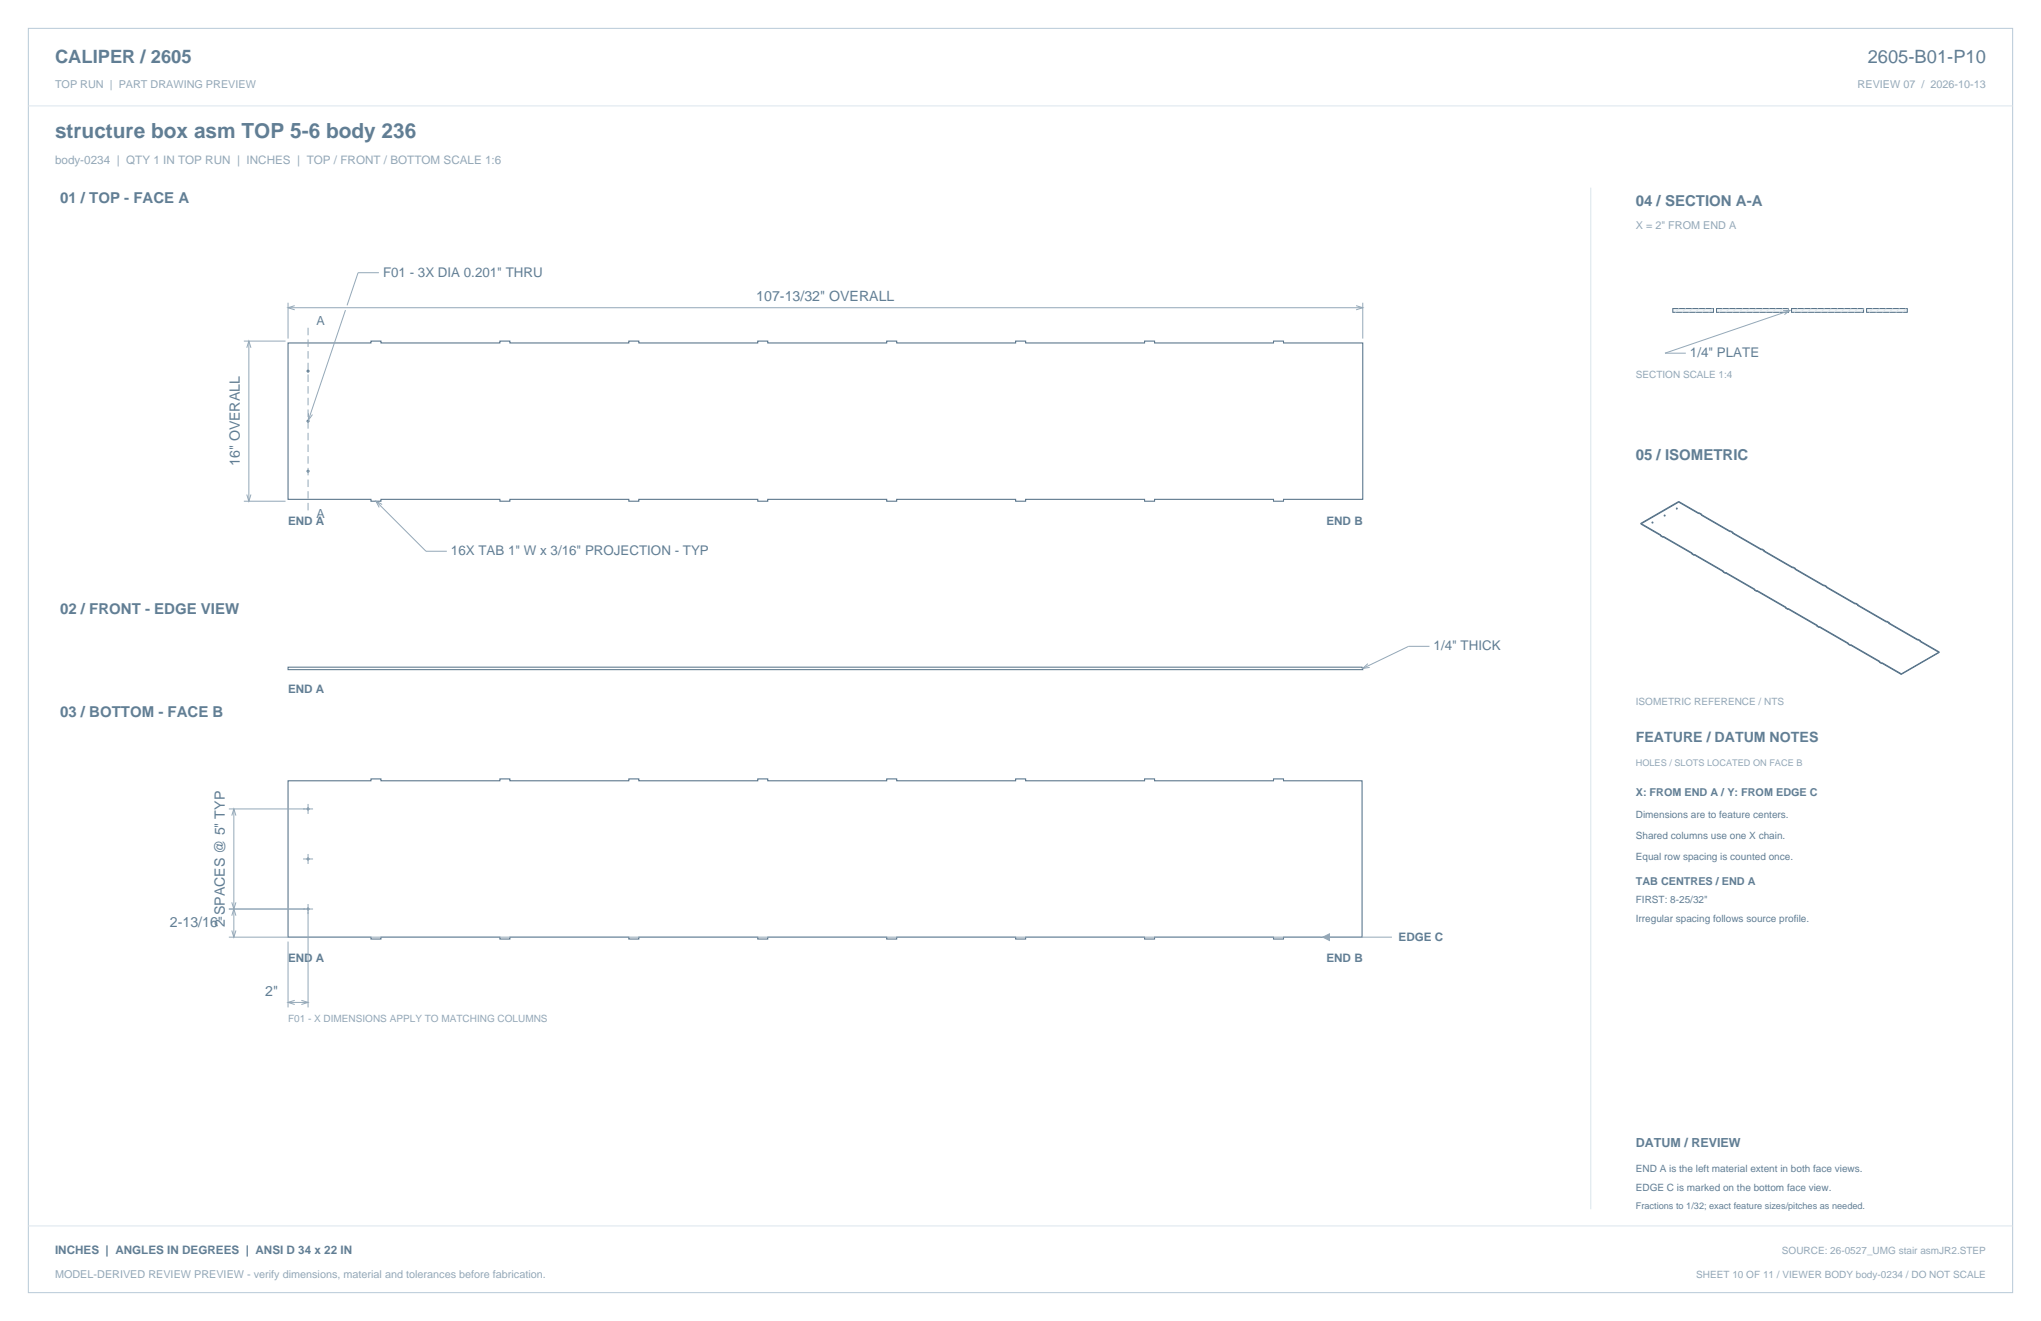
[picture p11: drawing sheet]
<svg xmlns="http://www.w3.org/2000/svg" width="864mm" height="559mm" viewBox="0 0 864 559" stroke-linecap="round" stroke-linejoin="round" font-family="sans-serif">
<path d="M12 12h839.6v534.8h-839.6z" fill="none" stroke="#b8cad8" stroke-width=".42"/>
<path d="M12 44.8h839.6M673.1 79.4v432.1" fill="none" stroke="#dbe5ed" stroke-width=".42"/>
<g fill="none" stroke="#536f85" stroke-width=".44">
<path d="M121.9 145.1h35.1v-.8h4.2v.8h50.3v-.8h4.2v.8h50.4v-.8h4.2v.8h50.3v-.8h4.3v.8h50.3v-.8h4.2v.8h50.3v-.8h4.3v.8h50.3v-.8h4.2v.8h50.4v-.8h4.2v.8h33.5v66.1h-33.5v.8h-4.2v-.8h-50.4v.8h-4.2v-.8h-50.3v.8h-4.3v-.8h-50.3v.8h-4.2v-.8h-50.3v.8h-4.3v-.8h-50.3v.8h-4.2v-.8h-50.4v.8h-4.2v-.8h-50.3v.8h-4.2v-.8h-35.1zM121.9 330.3h35.1v-.8h4.2v.8h50.3v-.8h4.2v.8h50.4v-.8h4.2v.8h50.3v-.8h4.3v.8h50.3v-.8h4.2v.8h50.3v-.8h4.3v.8h50.3v-.8h4.2v.8h50.4v-.8h4.2v.8h33.2v66.1h-33.2v.8h-4.2v-.8h-50.4v.8h-4.2v-.8h-50.3v.8h-4.3v-.8h-50.3v.8h-4.2v-.8h-50.3v.8h-4.3v-.8h-50.3v.8h-4.2v-.8h-50.4v.8h-4.2v-.8h-50.3v.8h-4.2v-.8h-35.1z"/>
<circle cx="130.3" cy="157" r=".43"/>
<circle cx="130.3" cy="178.2" r=".43"/>
<circle cx="130.3" cy="199.3" r=".43"/>
<circle cx="130.3" cy="342.2" r=".43"/>
<circle cx="130.3" cy="363.4" r=".43"/>
<circle cx="130.3" cy="384.5" r=".43"/>
</g>
<g fill="none" stroke="#93a8b9" stroke-width=".42">
<path d="M160.3 115.4h-8.8l-4.6 13.8M121.9 128.1v15.1M121.9 130.2h454.7M124.7 129.3l-2.8 .9 2.8 .9M146.2 131.2l-15.7 46.5M573.8 129.3l2.8 .9-2.8 .9M576.6 128.1v15.1M103.2 144.3h17.6M104.4 147.1l.9-2.8 .9 2.8M105.3 144.3v67.7M130.5 174.8v2.9l1.7-2.3M103.2 212h17.6"/>
<path d="M104.4 209.2l.9 2.8 .9-2.8M159.1 212l21.1 21.2h8.9M161.7 213.4l-2.6-1.4 1.3 2.6M604.8 273.4h-8.8l-19.4 9.4M578.8 280.7l-2.2 2.1 2.9-.5M96.8 342.2h35.7M98.1 345l.8-2.8 .9 2.8M98.9 342.2v54.2M130.3 340.1v4.2M128.2 363.4h4.3M130.3 361.2v4.3M96.8 384.5h35.7"/>
<path d="M96.8 396.4h461.8M98.1 387.3l.8-2.8 .9 2.8M98.1 393.6l.8 2.8 .9-2.8M98.1 381.7l.8 2.8 .9-2.8M121.9 398.3v27.9M130.3 382.4v43.8M559.7 396.4h29.3M121.9 424h8.4M124.7 423.2l-2.8 .8 2.8 .9M127.5 423.2l2.8 .8-2.8 .9"/>
</g>
<path d="M130.3 138.6v78.7" fill="none" stroke="#93a8b9" stroke-width=".42" stroke-dasharray="3.2 1.8" stroke-linecap="butt"/>
<path d="M121.9 282.2h454.4l.3 1.1h-454.7z" fill="none" stroke="#536f85" stroke-width=".42"/>
<path d="M559.7 396.4l2.8-1.4v2.8z" fill="#93a8b9" stroke="#93a8b9" stroke-width=".42"/>
<path d="M707.8 130.5h17.2v1.6h-17.2z" fill-rule="evenodd" fill="#f2f6f9" stroke="#536f85" stroke-width=".42"/>
<path d="M710.5 130.5l-1.6 1.6M713.3 130.5l-1.6 1.6M716.1 130.5l-1.6 1.6M718.9 130.5l-1.6 1.6M721.7 130.5l-1.5 1.6M724.6 130.5l-1.6 1.6" fill="none" stroke="#dbe5ed" stroke-width=".42"/>
<path d="M726.3 130.5h30.5v1.6h-30.5z" fill-rule="evenodd" fill="#f2f6f9" stroke="#536f85" stroke-width=".42"/>
<path d="M728.9 130.5l-1.5 1.6M731.8 130.5l-1.6 1.6M734.6 130.5l-1.6 1.6M737.4 130.5l-1.6 1.6M740.2 130.5l-1.6 1.6M743.1 130.5l-1.6 1.6M745.9 130.5l-1.6 1.6M748.7 130.5l-1.6 1.6M751.5 130.5l-1.6 1.6M754.3 130.5l-1.5 1.6M756.8 130.5l-1.2 1.6" fill="none" stroke="#dbe5ed" stroke-width=".42"/>
<path d="M758.1 130.5h30.4v1.6h-30.4z" fill-rule="evenodd" fill="#f2f6f9" stroke="#536f85" stroke-width=".42"/>
<path d="M760.7 130.5l-1.6 1.6M763.5 130.5l-1.6 1.6M766.3 130.5l-1.5 1.6M769.2 130.5l-1.6 1.6M772 130.5l-1.6 1.6M774.8 130.5l-1.6 1.6M777.6 130.5l-1.6 1.6M780.5 130.5l-1.6 1.6M783.3 130.5l-1.6 1.6M786.1 130.5l-1.6 1.6M788.5 130.5l-1.2 1.6" fill="none" stroke="#dbe5ed" stroke-width=".42"/>
<path d="M789.8 130.5h17.2v1.6h-17.2z" fill-rule="evenodd" fill="#f2f6f9" stroke="#536f85" stroke-width=".42"/>
<path d="M792.4 130.5l-1.5 1.6M795.3 130.5l-1.6 1.6M798.1 130.5l-1.6 1.6M800.9 130.5l-1.6 1.6M803.7 130.5l-1.6 1.6M806.6 130.5l-1.6 1.6M12 518.6h839.6" fill="none" stroke="#dbe5ed" stroke-width=".42"/>
<path d="M754.5 131.4l2.9-.1-2.4 1.8M757.4 131.3l-52.9 18.1h8.8" fill="none" stroke="#93a8b9" stroke-width=".42"/>
<g fill="none" stroke="#536f85" stroke-width=".42">
<path d="M704.2 218.2l.2 .1M704.2 217.9l.2 .1M704.2 217.9v.3M704.4 218v.3M709.4 215.2l.2 .1M709.4 214.9l.2 .1M709.4 214.9v.3M709.6 215v.3M710.3 212.1l8.5 4.9M710.3 212.4l8.5 4.9M710.3 212.4l-16 9.3M710.3 212.1v.3"/>
<path d="M710.3 212.1l-16 9.3M718.8 217v.3M719 216.9l1 .6M719 217.2l1 .6M719 216.9l-.2 .1M719 216.9v.3M719 217.2l-.2 .1M719.8 217.6l12.2 7.1M719.8 217.9l12.2 7.1M719.8 217.6v.3M720 217.5l-.2 .1M720 217.5v.3"/>
<path d="M720 217.8l-.2 .1M694.3 221.7l8.5 4.9M694.3 221.4l8.5 4.9M694.3 221.4v.3M699.1 221.1l.2 .2M699.1 220.8l.2 .2M699.1 220.8v.3M699.3 221v.3M702.6 226.4l1 .6M702.6 226.7l1 .6M702.6 226.4v.3M702.8 226.3v.3"/>
<path d="M702.8 226.6l-.2 .1M702.8 226.3l-.2 .1M703.6 227v.3M703.8 227.2l13 7.4M703.8 226.9l12.2 7M703.8 226.9v.3M703.8 227.2l-.2 .1M703.8 226.9l-.2 .1M715.8 234.3l1 .6M716 233.9l-.2 .4M716.8 234.6v.3M717 234.8l13.1 7.5"/>
<path d="M717 234.5l12.2 7.1M717 234.5l-.2 .1M717 234.8l-.2 .1M717 234.5v.3M732 224.7v.3M732.2 224.6l1.1 .6M732.2 224.9l1.1 .5M732.2 224.6l-.2 .1M732.2 224.9l-.2 .1M732.2 224.6v.3M733.1 225.3l12.2 7M733.1 225.6l12.2 7"/>
<path d="M733.1 225.3v.3M733.3 225.4l-.2 .2M733.3 225.2l-.2 .1M733.3 225.2v.2M745.3 232.3v.3M745.5 232.2l1 .6M745.5 232.5l1 .6M745.5 232.5l-.2 .1M745.5 232.2v.3M745.5 232.2l-.2 .1M746.3 232.9v.3M746.3 232.9l12.2 7"/>
<path d="M746.3 233.2l12.2 7M746.5 232.8v.3M746.5 232.8l-.2 .1M746.5 233.1l-.2 .1M758.5 239.9v.3M758.7 239.8l1 .6M758.7 239.8l-.2 .1M758.7 239.8v.3M729 242l1.1 .6M729.2 241.6l-.2 .4M730.1 242.3v.3M730.3 242.5l13 7.4"/>
<path d="M730.3 242.5l-.2 .1M730.3 242.2l12.2 7M730.3 242.2v.3M730.3 242.2l-.2 .1M742.3 249.6l1 .6M742.5 249.2l-.2 .4M743.3 249.9v.3M743.5 250.1l13 7.4M743.5 249.8l12.2 7M743.5 250.1l-.2 .1M743.5 249.8l-.2 .1M743.5 249.8v.3"/>
<path d="M755.5 257.2l1 .6M755.7 256.8l-.2 .4M756.5 257.5v.3M756.7 257.7l13 7.5M756.7 257.4l12.2 7.1M756.7 257.4l-.2 .1M756.7 257.7l-.2 .1M756.7 257.4v.3M758.7 240.1l1 .6M758.7 240.1l-.2 .1M759.5 240.5l12.2 7.1M759.5 240.8l12.2 7.1"/>
<path d="M759.5 240.5v.3M759.7 240.7l-.2 .1M759.7 240.4l-.2 .1M759.7 240.4v.3M771.7 247.6v.3M771.9 247.5l1 .6M771.9 247.8l1 .6M771.9 247.8l-.2 .1M771.9 247.5v.3M771.9 247.5l-.2 .1M772.7 248.2l12.2 7M772.7 248.5l12.2 7"/>
<path d="M772.7 248.2v.3M772.9 248.1v.3M772.9 248.1l-.2 .1M772.9 248.4l-.2 .1M784.9 255.2v.3M785.1 255.1l1.1 .6M785.1 255.4l1.1 .6M785.1 255.4l-.2 .1M785.1 255.1l-.2 .1M785.1 255.1v.3M786 255.8l12.2 7.1M786 256.1l12.2 7.1"/>
<path d="M786 255.8v.3M786.2 255.7v.3M786.2 256l-.2 .1M786.2 255.7l-.2 .1M768.7 264.9l1 .6M768.9 264.5l-.2 .4M769.7 265.2v.3M769.9 265.4l13.1 7.4M769.9 265.1l12.2 7M769.9 265.1l-.2 .1M769.9 265.4l-.2 .1M769.9 265.1v.3"/>
<path d="M781.9 272.5l1.1 .6M782.1 272.1l-.2 .4M783 272.8v.3M783.2 273l13 7.5M783.2 272.7l12.2 7.1M783.2 272.7v.3M783.2 273l-.2 .1M783.2 272.7l-.2 .1M795.4 279.8l-.2 .4M798.2 262.9v.3M798.4 262.7l1 .6M798.4 263l1 .6"/>
<path d="M798.4 263l-.2 .2M798.4 262.7v.3M798.4 262.7l-.2 .2M799.2 263.4l12.2 7.1M799.2 263.7l12.2 7.1M799.2 263.4v.3M799.4 263.6l-.2 .1M799.4 263.3v.3M799.4 263.3l-.2 .1M811.4 270.5v.3M811.6 270.4l1 .6M811.6 270.7l1 .6"/>
<path d="M811.6 270.4v.3M811.6 270.7l-.2 .1M811.6 270.4l-.2 .1M812.4 271.1l8.2 4.7M812.4 271.4l8.1 4.6M812.4 271.1v.3M812.6 271.3l-.2 .1M812.6 271l-.2 .1M812.6 271v.3M820.5 276l-16 9.3M820.6 275.8l-16.1 9.2M820.6 275.8l-.1 .2"/>
<path d="M795.2 280.2l1 .6M796.2 280.5v.3M796.4 280.6l8.1 4.7M796.4 280.3l8.1 4.7M796.4 280.6l-.2 .2M796.4 280.3v.3M796.4 280.3l-.2 .2M804.5 285v.3"/>
</g>
<text font-size="8.8" fill="#617e94" x="23.3" y="58.2">structure box asm TOP 5-6 body 236</text>
<g font-size="7.8" fill="#617e94">
<text x="23.3" y="26.8">CALIPER / 2605</text>
<text x="790.3" y="26.8">2605-B01-P10</text>
</g>
<g font-size="6.3" fill="#617e94">
<text x="25.4" y="86.1">01 / TOP - FACE A</text>
<text x="692.1" y="87.1">04 / SECTION A-A</text>
<text x="692.1" y="194.4">05 / ISOMETRIC</text>
<text x="25.4" y="259.6">02 / FRONT - EDGE VIEW</text>
<text x="25.4" y="303.4">03 / BOTTOM - FACE B</text>
</g>
<g font-size="6" fill="#617e94">
<text x="320" y="127.4">107-13/32&quot; OVERALL</text>
<text x="101.4" y="197.2" transform="rotate(-90 101.4 197.2)">16&quot; OVERALL</text>
<text x="692.1" y="314">FEATURE / DATUM NOTES</text>
<text x="71.9" y="392.2">2-13/16&quot;</text>
<text x="95.1" y="392.1" transform="rotate(-90 95.1 392.1)">2 SPACES @ 5&quot; TYP</text>
<text x="112.2" y="421.2">2&quot;</text>
</g>
<g font-size="5.6" fill="#617e94">
<text x="162.1" y="117.1">F01 - 3X DIA 0.201&quot; THRU</text>
<text x="715.1" y="151.2">1/4&quot; PLATE</text>
<text x="190.8" y="234.9">16X TAB 1&quot; W x 3/16&quot; PROJECTION - TYP</text>
<text x="606.6" y="275.2">1/4&quot; THICK</text>
</g>
<g font-size="5.3" fill="#617e94">
<text x="133.9" y="137.6">A</text>
<text x="133.9" y="219.1">A</text>
<text x="692.1" y="485.1">DATUM / REVIEW</text>
</g>
<text font-size="4.9" fill="#93a8b9" x="23.3" y="69.5">body-0234 | QTY 1 IN TOP RUN | INCHES | TOP / FRONT / BOTTOM SCALE 1:6</text>
<g font-size="4.9" fill="#617e94">
<text x="121.9" y="222.2">END A</text>
<text x="561.3" y="222.2">END B</text>
<text x="121.9" y="293.2">END A</text>
<text x="591.8" y="398.2">EDGE C</text>
<text x="121.9" y="407.1">END A</text>
<text x="561.3" y="407.1">END B</text>
<text x="23.3" y="530.6">INCHES | ANGLES IN DEGREES | ANSI D 34 x 22 IN</text>
</g>
<g font-size="4.6" fill="#93a8b9">
<text x="23.3" y="37">TOP RUN | PART DRAWING PREVIEW</text>
<text x="786" y="37">REVIEW 07 / 2026-10-13</text>
<text x="692.1" y="97">X = 2&quot; FROM END A</text>
<text x="23.3" y="540.5">MODEL-DERIVED REVIEW PREVIEW - verify dimensions, material and tolerances before fabrication.</text>
</g>
<g font-size="4.6" fill="#617e94">
<text x="692.1" y="336.9">X: FROM END A / Y: FROM EDGE C</text>
<text x="692.1" y="374.3">TAB CENTRES / END A</text>
</g>
<g font-size="4.2" fill="#93a8b9">
<text x="692.1" y="160">SECTION SCALE 1:4</text>
<text x="692.1" y="298.1">ISOMETRIC REFERENCE / NTS</text>
<text x="121.9" y="432.2">F01 - X DIMENSIONS APPLY TO MATCHING COLUMNS</text>
<text x="754" y="530.6">SOURCE: 26-0527_UMG stair asmJR2.STEP</text>
<text x="717.7" y="540.5">SHEET 10 OF 11 / VIEWER BODY body-0234 / DO NOT SCALE</text>
</g>
<g font-size="4.2" fill="#617e94">
<text x="692.1" y="346.1">Dimensions are to feature centers.</text>
<text x="692.1" y="354.9">Shared columns use one X chain.</text>
<text x="692.1" y="363.7">Equal row spacing is counted once.</text>
<text x="692.1" y="382.1">FIRST: 8-25/32&quot;</text>
<text x="692.1" y="389.8">Irregular spacing follows source profile.</text>
<text x="692.1" y="495.7">END A is the left material extent in both face views.</text>
<text x="692.1" y="503.8">EDGE C is marked on the bottom face view.</text>
</g>
<text font-size="3.9" fill="#93a8b9" x="692.1" y="323.8">HOLES / SLOTS LOCATED ON FACE B</text>
<text font-size="3.9" fill="#617e94" x="692.1" y="511.5">Fractions to 1/32; exact feature sizes/pitches as needed.</text>
</svg>
